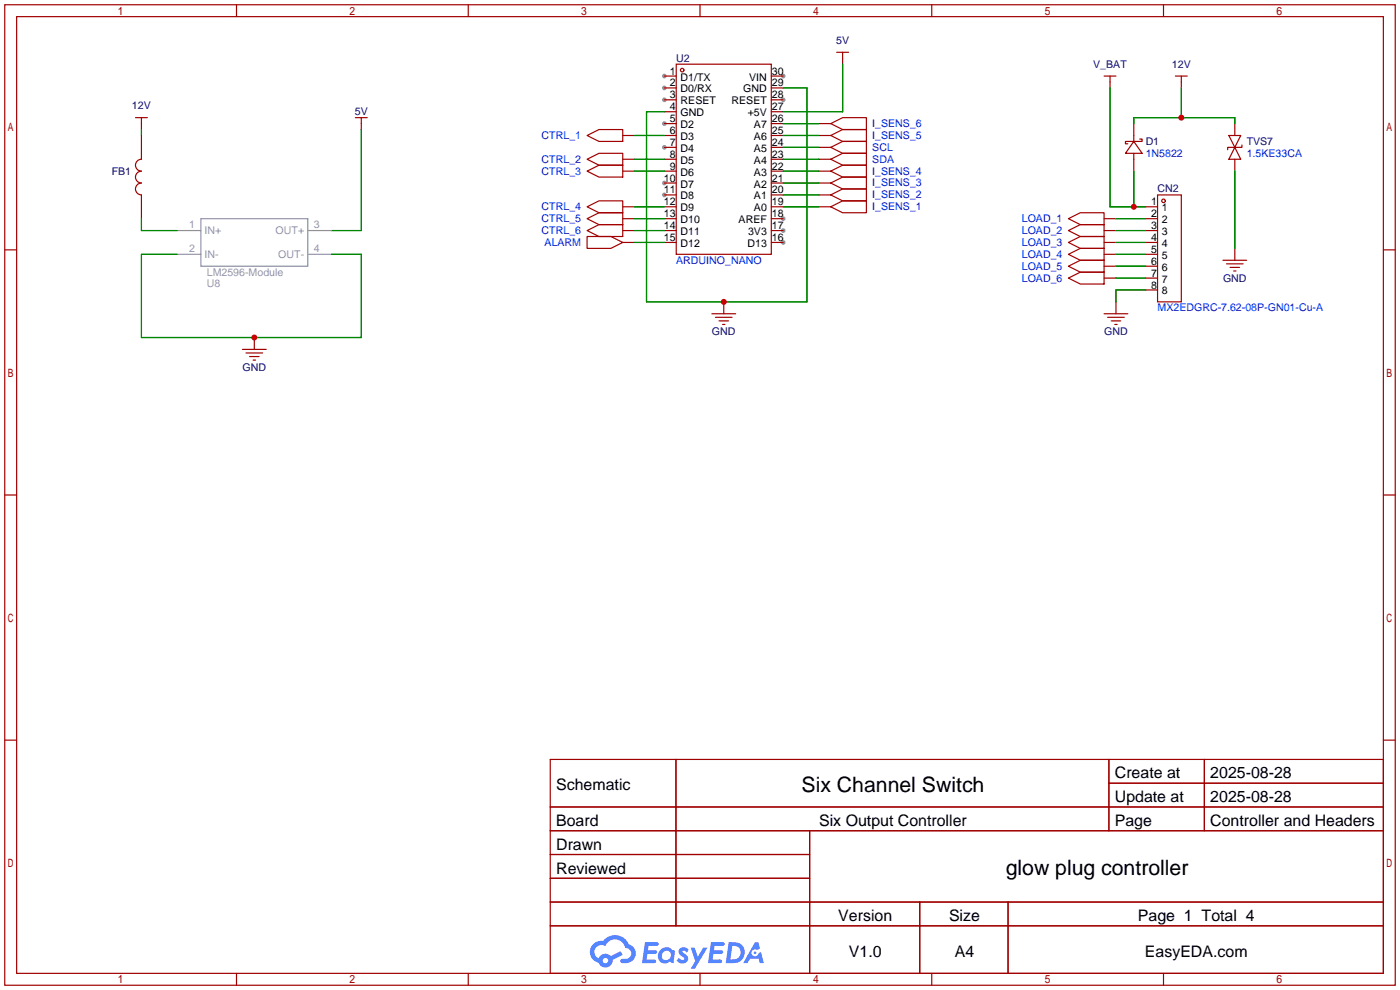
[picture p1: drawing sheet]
<svg xmlns="http://www.w3.org/2000/svg" width="299mm" height="212mm" viewBox="0 0 299 212" stroke-linecap="round" stroke-linejoin="round" font-family="sans-serif">
<g fill="#999">
<circle cx="142" cy="16.3" r=".51"/>
<circle cx="142" cy="18.8" r=".51"/>
<circle cx="142" cy="21.3" r=".51"/>
<circle cx="142" cy="26.4" r=".51"/>
<circle cx="142" cy="31.5" r=".51"/>
<circle cx="142" cy="39.1" r=".51"/>
<circle cx="142" cy="41.7" r=".51"/>
<circle cx="167.4" cy="51.8" r=".51"/>
<circle cx="167.4" cy="49.3" r=".51"/>
<circle cx="167.4" cy="46.7" r=".51"/>
<circle cx="167.4" cy="21.3" r=".51"/>
<circle cx="167.4" cy="16.3" r=".51"/>
</g>
<g fill="none" stroke="#a10000" stroke-width=".25">
<path d="M1 1h297.2v209.6h-297.2zM3.6 3.6h292.1v204.4h-292.1zM50.5 1v2.6M100.1 1v2.6M149.6 1v2.6M199.1 1v2.6M248.7 1v2.6M1 53.4h2.6M295.7 53.4h2.5M1 105.8h2.6M295.7 105.8h2.5M1 158.2h2.6"/>
<path d="M295.7 158.2h2.5M117.6 162.3h178.1v45.7h-178.1zM117.6 172.5h178.1M117.6 177.5h178.1M144.5 162.3v35.6M173 177.5v30.5M237 162.3v15.2M237 167.4h58.7M257.4 162.3v15.2M117.6 182.6h55.4M117.6 192.8h178.1M117.6 187.7h55.4"/>
<path d="M117.6 197.9h178.1M196.6 192.8v15.2M215.4 192.8v15.2M50.5 208v2.6M100.1 208v2.6M149.6 208v2.6M199.1 208v2.6M248.7 208v2.6"/>
</g>
<g fill="#5487ff">
<path d="M145.3 202.7a1.3 1.3 0 0 1 1.9 .3l-.4 .6a.54 .54 0 0 0-.9-.2l.1 .2a1.34 1.34 0 0 1 .9 1.8 1.47 1.47 0 0 1-2.3-.1l.5-.6 .8 .5a.31 .31 0 0 0 .4-.3 .31 .31 0 0 0-.3-.4 1.12 1.12 0 0 1-.7-1.8z"/>
<path d="M147.6 202.5h.9l.6 2 1.2-2h.9l-2.7 4.6h-.9l1-1.7z"/>
<path d="M137.8 201.4h1.7a1.31 1.31 0 0 1 1.2 .2 .4 .4 0 0 1-.3 .5l-1.8 .1-.1 .9h1.6a.4 .4 0 0 1 .4 .4 .4 .4 0 0 1-.5 .4h-1.6l-.2 1.2h1.4a.46 .46 0 0 1 .5 0 .46 .46 0 0 1 .1 .5l-.4 .2h-2.6z"/>
<path d="M151.9 201.4h1.7a1.32 1.32 0 0 1 1.2 .2 .39 .39 0 0 1-.3 .5l-1.8 .1-.1 .9h1.6a.4 .4 0 0 1 .4 .4 .4 .4 0 0 1-.4 .4h-1.7l-.2 1.2h1.4a.46 .46 0 0 1 .5 0 .46 .46 0 0 1 .1 .5l-.4 .2h-2.6z"/>
<path d="M161.3 201.4h.8l.3 1.3-.6 .4a.75 .75 0 0 0-1.1 .3 .75 .75 0 0 0 .5 1 .75 .75 0 0 0 .9-.7l.5-.2 .6 2.3h-.8l-.3-.9h-1.8l-.5 .9h-1z"/>
<path d="M155.7 201.4l-.6 4.4h1.5a2.27 2.27 0 0 0 2.6-2.2 2.27 2.27 0 0 0-2.7-2.2zM156.5 202.1a1.5 1.5 0 0 1 1.8 1.6 1.5 1.5 0 0 1-1.9 1.4h-.3z"/>
<path d="M141.2 203a1.6 1.6 0 0 0-.3 2.3 1.6 1.6 0 0 0 2.3 .2l.7 .3 .3-2.4-.1-.3-.5-.1a1.58 1.58 0 0 0-2.4 0zM141.8 203.5a.98 .98 0 0 1 1.6 .4 .98 .98 0 0 1-1.1 1.3 .94 .94 0 0 1-.9-.7 .94 .94 0 0 1 .4-1z"/>
<path d="M126.8 201.8a2.37 2.37 0 0 0 1.1 4 1.54 1.54 0 0 0 1.8 1 1.54 1.54 0 0 0 1.2-1.6l2.2-1.1-.5-.8-2 1a1.57 1.57 0 0 0-2.7 .5 1.5 1.5 0 0 1-.7-2.1 1.5 1.5 0 0 1 2.2-.5 2.23 2.23 0 0 1 2.3-1.4 2.23 2.23 0 0 1 2 1.8 1.16 1.16 0 0 1 1.2 1.1 1.16 1.16 0 0 1-1.1 1.2h-.7a.47 .47 0 0 0-.5 .4 .47 .47 0 0 0 .4 .5 2.17 2.17 0 0 0 2.5-.9 2.17 2.17 0 0 0-.3-2.7l-.8-.4a3.2 3.2 0 0 0-5.5-.7l-1.1 .1zM128.8 205.3a.6 .6 0 0 1 1.2 0 .6 .6 0 0 1-1.2 0z"/>
<circle cx="161.4" cy="203.6" r=".28"/>
</g>
<g fill="none" stroke="#a10000" stroke-width=".25">
<path d="M142 16.3h2.5M142 18.8h2.5M144.5 13.7h20.3v40.7h-20.3zM164.8 16.3h2.6M164.8 18.8h2.6M178.8 11.2h2.6M180.1 11.2v2.5M236 16.3h2.5M237.2 16.3v2.5M251.2 16.3h2.5M252.5 16.3v2.5M29 25.1h2.5"/>
<path d="M30.2 29v5a1.27 1.27 0 0 0-1.2 1.3 1.27 1.27 0 0 0 1.2 1.3 1.27 1.27 0 0 0-1.2 1.2 1.27 1.27 0 0 0 1.2 1.3 1.27 1.27 0 0 0-1.2 1.3 1.27 1.27 0 0 0 1.2 1.3v5M30.2 25.1v2.6M75.9 25.1h2.6M77.2 25.1v2.6M125.5 29l2.5-1.3h5.1v2.5h-5.1zM125.5 34l2.5-1.2h5.1v2.5h-5.1zM125.5 36.6l2.5-1.3h5.1v2.5h-5.1zM133.1 29h2.5M133.1 34h2.5M133.1 36.6h2.5M142 21.3h2.5M142 23.9h2.5"/>
<path d="M142 26.4h2.5M142 29h2.5M142 31.5h2.5M142 34h2.5M142 36.6h2.5M142 39.1h2.5M164.8 21.3h2.6M164.8 23.9h2.6M164.8 26.4h2.6M164.8 29h2.6M164.8 31.5h2.6M164.8 34h2.6"/>
<path d="M164.8 36.6h2.6M164.8 39.1h2.6M175 26.4h2.5M175 29h2.5M175 31.5h2.5M175 34h2.5M175 36.6h2.5M175 39.1h2.5M177.5 39.1l2.6-1.3h5.1v2.6h-5.1zM177.5 36.6l2.6-1.3h5.1v2.5h-5.1zM177.5 29l2.6-1.3h5.1v2.5h-5.1zM177.5 26.4l2.6-1.3h5.1v2.6h-5.1z"/>
<path d="M177.5 34l2.6-1.2h5.1v2.5h-5.1zM177.5 31.5l2.6-1.3h5.1v2.6h-5.1zM242.3 30.2l1.8 2.6h-3.6zM242.3 26.4v3.8M242.3 32.8v3.8M243.6 29.7h.5v.5h-3.6v.5h.5M262.6 29h2.6l-1.3 2.5zM263.9 31.5l1.3 2.5h-2.6zM263.9 26.4v2.6M263.9 34v2.6M265.4 31v.5h-3v.5M125.5 44.2l2.5-1.3h5.1v2.6h-5.1z"/>
<path d="M125.5 46.7l2.5-1.2h5.1v2.5h-5.1zM125.5 49.3l2.5-1.3h5.1v2.5h-5.1zM125.5 50.5h5.1l2.5 1.3-2.5 1.3h-5.1zM133.1 44.2h2.5M133.1 46.7h2.5M133.1 49.3h2.5M133.1 51.8h2.5M142 41.7h2.5M142 44.2h2.5M142 46.7h2.5M142 49.3h2.5M142 51.8h2.5"/>
<path d="M164.8 41.7h2.6M164.8 44.2h2.6M164.8 46.7h2.6M164.8 49.3h2.6M164.8 51.8h2.6M175 41.7h2.5M175 44.2h2.5M177.5 41.7l2.6-1.3h5.1v2.5h-5.1zM177.5 44.2l2.6-1.3h5.1v2.6h-5.1zM228.3 46.7l2.6-1.2h5.1v2.5h-5.1zM228.3 49.3l2.6-1.3h5.1v2.5h-5.1zM228.3 51.8l2.6-1.3h5.1v2.6h-5.1z"/>
<path d="M228.3 54.4l2.6-1.3h5.1v2.5h-5.1zM228.3 56.9l2.6-1.3h5.1v2.6h-5.1zM228.3 59.4l2.6-1.2h5.1v2.5h-5.1zM236 46.7h2.5M236 49.3h2.5M236 51.8h2.5M236 54.4h2.5M236 56.9h2.5M236 59.4h2.5M244.9 44.2h2.5M244.9 46.7h2.5M244.9 49.3h2.5"/>
<path d="M244.9 51.8h2.5M244.9 54.4h2.5M244.9 56.9h2.5M244.9 59.4h2.5M247.4 41.7h5.1v22.8h-5.1zM261.4 55.6h5M262.1 56.4h3.6M262.9 57.2h2M263.7 57.9h.5M263.9 53.1v2.5M51.8 74.7h5.1M52.6 75.4h3.5"/>
<path d="M53.3 76.2h2.1M54.1 77h.5M54.4 72.1v2.6M152.1 67.1h5.1M152.9 67.8h3.6M153.7 68.6h2M154.4 69.3h.5M154.7 64.5v2.6M236 67.1h5M236.7 67.8h3.6M237.5 68.6h2M238.3 69.3h.5"/>
<path d="M238.5 64.5v2.6M244.9 62h2.5"/>
<circle cx="145.8" cy="15" r=".38"/>
<circle cx="248.7" cy="42.9" r=".38"/>
</g>
<g fill="none" stroke="#008700" stroke-width=".25">
<path d="M167.4 18.8h5.1v45.7h-34.3v-40.6h3.8M180.1 13.7v10.2h-12.7M237.2 18.8v25.4h7.7M252.5 18.8v6.3M30.2 27.7v1.3M77.2 27.7v21.6h-6.3M135.6 29h6.4M135.6 34h6.4M135.6 36.6h6.4M167.4 29h7.6M167.4 34h7.6M167.4 36.6h7.6"/>
<path d="M167.4 39.1h7.6M167.4 26.4h7.6M167.4 31.5h7.6M242.3 26.4v-1.3h21.6v1.3M242.3 36.6v7.6M263.9 36.6v16.5M30.2 46.7v2.6h7.6M37.8 54.4h-7.6v17.7h47v-17.7h-6.3M135.6 46.7h6.4M135.6 49.3h6.4M135.6 51.8h6.4M135.6 44.2h6.4"/>
<path d="M167.4 44.2h7.6M167.4 41.7h7.6M238.5 46.7h6.4M238.5 49.3h6.4M238.5 51.8h6.4M238.5 54.4h6.4M238.5 56.9h6.4M238.5 59.4h6.4M244.9 62h-6.4v2.5"/>
</g>
<path d="M37.8 49.3h5.1M37.8 54.4h5.1M42.9 46.7h22.9v10.2h-22.9zM65.8 49.3h5.1M65.8 54.4h5.1" fill="none" stroke="#999" stroke-width=".25"/>
<g fill="#c00">
<circle cx="154.7" cy="64.5" r=".63"/>
<circle cx="252.5" cy="25.1" r=".63"/>
<circle cx="242.3" cy="44.2" r=".63"/>
<circle cx="54.4" cy="72.1" r=".63"/>
</g>
<g font-size="4.5">
<text x="171.3" y="169.2">Six Channel Switch</text>
<text x="214.9" y="187">glow plug controller</text>
</g>
<g font-size="3.4">
<text x="238.3" y="166.4">Create at</text>
<text x="258.7" y="166.4">2025-08-28</text>
<text x="118.9" y="168.9">Schematic</text>
<text x="238.3" y="171.4">Update at</text>
<text x="258.7" y="171.4">2025-08-28</text>
<text x="118.9" y="176.5">Board</text>
<text x="175.1" y="176.5">Six Output Controller</text>
<text x="238.3" y="176.5">Page</text>
<text x="258.7" y="176.5">Controller and Headers</text>
<text x="118.9" y="181.6">Drawn</text>
<text x="118.9" y="186.7">Reviewed</text>
<text x="179.2" y="196.8">Version</text>
<text x="202.8" y="196.8">Size</text>
<text x="243.2" y="196.8">Page 1 Total 4</text>
<text x="181.4" y="204.5">V1.0</text>
<text x="204.1" y="204.5">A4</text>
<text x="244.7" y="204.5">EasyEDA.com</text>
</g>
<g font-size="2.3" fill="#000080">
<text x="178.7" y="9.4">5V</text>
<text x="144.5" y="13.2">U2</text>
<text x="233.6" y="14.4">V_BAT</text>
<text x="250.5" y="14.4">12V</text>
<text x="28.2" y="23.3">12V</text>
<text x="75.8" y="24.6">5V</text>
<text x="244.9" y="31">D1</text>
<text x="266.4" y="31">TVS7</text>
<text x="23.9" y="37.3">FB1</text>
<text x="247.4" y="41.1">CN2</text>
<text x="261.4" y="60.2">GND</text>
<text x="152.2" y="71.6">GND</text>
<text x="236" y="71.6">GND</text>
<text x="51.8" y="79.2">GND</text>
</g>
<g font-size="2.3">
<text x="143.1" y="15.9">1</text>
<text x="145.5" y="17.2">D1/TX</text>
<text x="160.1" y="17.2">VIN</text>
<text x="165" y="15.9">30</text>
<text x="143.1" y="18.5">2</text>
<text x="143.1" y="21">3</text>
<text x="143.1" y="23.6">4</text>
<text x="145.5" y="19.8">D0/RX</text>
<text x="145.5" y="22.3">RESET</text>
<text x="156.3" y="22.3">RESET</text>
<text x="158.9" y="19.8">GND</text>
<text x="165" y="23.6">27</text>
<text x="165" y="21">28</text>
<text x="165" y="18.5">29</text>
<text x="143.1" y="26.1">5</text>
<text x="143.1" y="28.6">6</text>
<text x="145.5" y="24.8">GND</text>
<text x="145.5" y="27.4">D2</text>
<text x="145.5" y="29.9">D3</text>
<text x="159.8" y="24.8">+5V</text>
<text x="161.1" y="29.9">A6</text>
<text x="161.1" y="27.4">A7</text>
<text x="165" y="28.6">25</text>
<text x="165" y="26.1">26</text>
<text x="143.1" y="31.2">7</text>
<text x="143.1" y="33.7">8</text>
<text x="145.5" y="32.5">D4</text>
<text x="145.5" y="35">D5</text>
<text x="161.1" y="35">A4</text>
<text x="161.1" y="32.5">A5</text>
<text x="165" y="33.7">23</text>
<text x="165" y="31.2">24</text>
<text x="141.9" y="38.8">10</text>
<text x="141.9" y="41.3">11</text>
<text x="143.1" y="36.3">9</text>
<text x="145.5" y="37.5">D6</text>
<text x="145.5" y="40.1">D7</text>
<text x="161.1" y="40.1">A2</text>
<text x="161.1" y="37.5">A3</text>
<text x="165" y="41.3">20</text>
<text x="165" y="38.8">21</text>
<text x="165" y="36.3">22</text>
<text x="141.9" y="43.9">12</text>
<text x="141.9" y="46.4">13</text>
<text x="145.5" y="42.6">D8</text>
<text x="145.5" y="45.2">D9</text>
<text x="145.5" y="47.7">D10</text>
<text x="157.9" y="47.7">AREF</text>
<text x="161.1" y="45.2">A0</text>
<text x="161.1" y="42.6">A1</text>
<text x="165" y="46.4">18</text>
<text x="165" y="43.9">19</text>
<text x="246" y="43.9">1</text>
<text x="246" y="46.4">2</text>
<text x="248.3" y="45.2">1</text>
<text x="248.3" y="47.7">2</text>
<text x="141.9" y="49">14</text>
<text x="141.9" y="51.5">15</text>
<text x="145.5" y="50.2">D11</text>
<text x="145.5" y="52.8">D12</text>
<text x="159.7" y="52.8">D13</text>
<text x="159.9" y="50.2">3V3</text>
<text x="165" y="51.5">16</text>
<text x="165" y="49">17</text>
<text x="246" y="49">3</text>
<text x="246" y="51.5">4</text>
<text x="248.3" y="50.2">3</text>
<text x="248.3" y="52.8">4</text>
<text x="246" y="54">5</text>
<text x="246" y="56.6">6</text>
<text x="246" y="59.1">7</text>
<text x="248.3" y="55.3">5</text>
<text x="248.3" y="57.9">6</text>
<text x="246" y="61.7">8</text>
<text x="248.3" y="60.4">7</text>
<text x="248.3" y="62.9">8</text>
</g>
<g font-size="2.3" fill="#00f">
<text x="115.8" y="29.7">CTRL_1</text>
<text x="186.4" y="29.7">I_SENS_5</text>
<text x="186.4" y="27.1">I_SENS_6</text>
<text x="115.8" y="34.8">CTRL_2</text>
<text x="186.4" y="34.8">SDA</text>
<text x="186.4" y="32.2">SCL</text>
<text x="244.9" y="33.5">1N5822</text>
<text x="266.4" y="33.5">1.5KE33CA</text>
<text x="115.8" y="37.3">CTRL_3</text>
<text x="186.4" y="39.8">I_SENS_3</text>
<text x="186.4" y="37.3">I_SENS_4</text>
<text x="115.8" y="44.9">CTRL_4</text>
<text x="115.8" y="47.5">CTRL_5</text>
<text x="186.4" y="42.4">I_SENS_2</text>
<text x="186.4" y="44.9">I_SENS_1</text>
<text x="218.4" y="47.5">LOAD_1</text>
<text x="115.8" y="50">CTRL_6</text>
<text x="116.4" y="52.5">ALARM</text>
<text x="218.4" y="50">LOAD_2</text>
<text x="218.4" y="52.5">LOAD_3</text>
<text x="144.5" y="56.4">ARDUINO_NANO</text>
<text x="218.4" y="55.1">LOAD_4</text>
<text x="218.4" y="57.6">LOAD_5</text>
<text x="218.4" y="60.2">LOAD_6</text>
<text x="247.4" y="66.5">MX2EDGRC-7.62-08P-GN01-Cu-A</text>
</g>
<g font-size="2.3" fill="#999">
<text x="40.4" y="48.7">1</text>
<text x="40.4" y="53.8">2</text>
<text x="43.7" y="50">IN+</text>
<text x="58.9" y="50">OUT+</text>
<text x="67.1" y="48.7">3</text>
<text x="67.1" y="53.8">4</text>
<text x="43.7" y="55.1">IN-</text>
<text x="44.2" y="58.9">LM2596-Module</text>
<text x="59.5" y="55.1">OUT-</text>
<text x="44.2" y="61.4">U8</text>
</g>
</svg>
